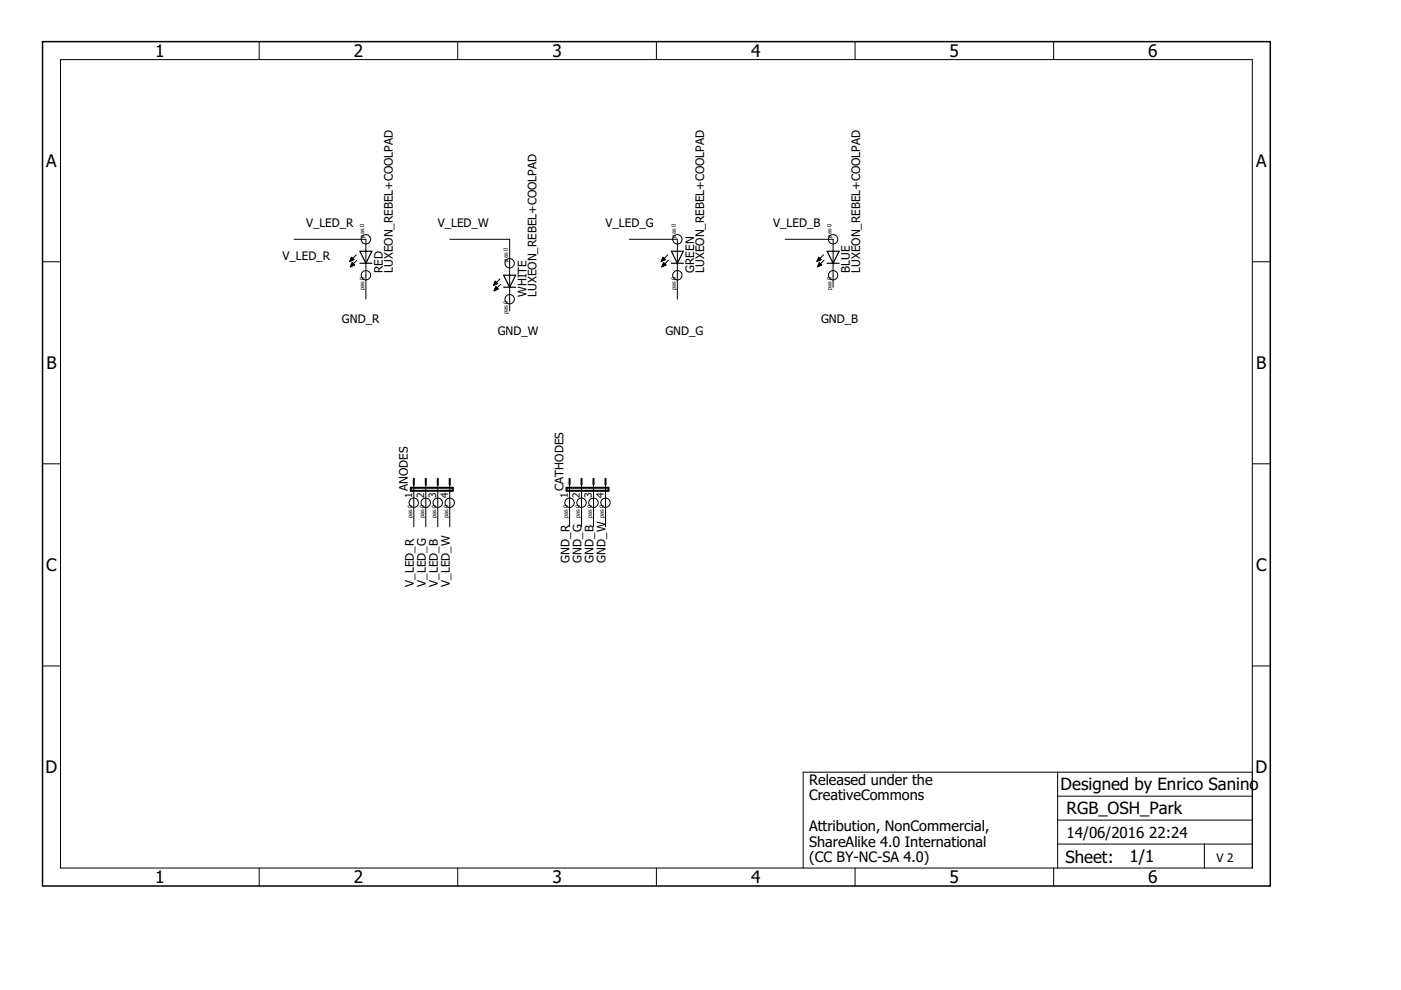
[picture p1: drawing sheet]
<svg xmlns="http://www.w3.org/2000/svg" width="297mm" height="210mm" viewBox="0 0 297 210" stroke-linecap="round" stroke-linejoin="round" font-family="sans-serif">
<g fill="none" stroke="#000" stroke-width=".21">
<path d="M12.8 12.6h252.7v171.4h-252.7zM54.9 8.8v3.8M97 8.8v3.8M139.2 8.8v3.8M181.3 8.8v3.8M223.4 8.8v3.8M9 55.5h3.8M62.4 50.7h15.2v12.7M74.2 55.4h.1M74.2 55.3h.2M74.3 55.2h.4M74.3 55.1h.7"/>
<path d="M74.3 56.5h.1M74.4 54.9h.5M74.4 56.4h.3M74.4 54.8h.4M74.4 56.3h.6M74.5 54.7h.2M74.5 56.2h.6M74.5 54.5l-.4 .9M74.5 54.5l.5 .6-.9 .3M74.5 54.6h.1M74.5 56h.5M74.6 55.9h.3"/>
<path d="M74.6 55.8h.2M74.7 55.7l.5 .5-.9 .4zM75.5 54l-1.4 1.4M75.7 55.2l-1.4 1.4M95.4 50.7h12.7v15.3M104.9 59.9h.4M104.9 59.8h.3M105 59.6l-.4 .9M105 59.6l.5 .5M105 59.6h.1M106 59.1l-1.4 1.4M133.5 50.7h10.1v12.7"/>
<path d="M140.2 55.4h.1M140.2 55.3h.3M140.3 55.2h.5M140.3 55.1h.7M140.3 56.5h.2M140.4 54.9h.6M140.4 56.4h.3M140.4 54.8h.4M140.4 56.3h.6M140.5 54.7h.2M140.5 56.2h.7M140.5 54.6h.1"/>
<path d="M140.5 56h.5M140.6 54.5l-.4 .9M140.6 54.5l.5 .6-.9 .3M140.6 55.9h.3M140.7 55.8h.1M140.7 55.7l.5 .5-.9 .4zM141.6 54l-1.4 1.4M141.7 55.2l-1.4 1.4M166.5 50.7h10.1v10.2M173.2 55.4h.1M173.2 55.3h.3M173.3 55.2h.5"/>
<path d="M173.4 55.1h.7M173.4 56.5h.1M173.4 56.4h.4M173.4 54.9h.6M173.5 54.8h.4M173.5 56.3h.5M173.5 54.7h.2M173.5 56.2h.7M173.6 54.6h.1M173.6 56h.5M173.6 54.5l-.4 .9M173.6 54.5l.5 .6-.9 .3"/>
<path d="M173.6 55.9h.3M173.7 55.8h.1M173.7 55.7l.5 .5-.9 .4zM174.6 54l-1.4 1.4M174.7 55.2l-1.4 1.4M265.5 55.5h3.8M104.6 60.5h.1M104.7 60.4h.3M104.7 60.2h.5M104.8 60.1h.7M104.8 61.6h.1M104.8 60h.6"/>
<path d="M104.8 61.4h.4M104.9 61.3h.6M104.9 61.2h.7M105 61.1h.5M105.1 61h.2M105.1 60.9h.1M105.1 60.8l.5 .5-.8 .4zM105.5 60.1l-.9 .4M106.2 60.3l-1.4 1.4M9 98.3h3.8M265.5 98.3h3.8M87.7 102.8v8.9"/>
<path d="M90.3 102.8v8.9M92.8 102.8v8.9M95.4 102.8v8.9M120.8 102.8v8.9M123.3 102.8v8.9M125.8 102.8v8.9M128.4 102.8v8.9M9 141.2h3.8M265.5 141.2h3.8M224.2 179h41.3M224.2 163.7v20.3M224.2 173.9h41.3"/>
<path d="M224.2 168.8h41.3M255.4 179v5M265.5 163.7h-95.2v20.3M54.9 184v3.9M97 184v3.9M139.2 184v3.9M181.3 184v3.9M223.4 184v3.9"/>
<circle cx="77.6" cy="58.4" r=".99"/>
<circle cx="77.6" cy="50.7" r=".99"/>
<circle cx="108.1" cy="55.8" r=".99"/>
<circle cx="143.6" cy="50.7" r=".99"/>
<circle cx="143.6" cy="58.4" r=".99"/>
<circle cx="176.6" cy="58.4" r=".99"/>
<circle cx="176.6" cy="50.7" r=".99"/>
<circle cx="108.1" cy="63.4" r=".99"/>
<circle cx="87.7" cy="106.6" r=".99"/>
<circle cx="90.3" cy="106.6" r=".99"/>
<circle cx="92.8" cy="106.6" r=".99"/>
<circle cx="95.4" cy="106.6" r=".99"/>
<circle cx="120.8" cy="106.6" r=".99"/>
<circle cx="123.3" cy="106.6" r=".99"/>
<circle cx="125.8" cy="106.6" r=".99"/>
<circle cx="128.4" cy="106.6" r=".99"/>
</g>
<path d="M9 8.8h260.3v179.1h-260.3z" fill="none" stroke="#000" stroke-width=".32"/>
<path d="M76.3 53.3h2.5l-1.2 2.5zM76.3 55.8h2.5M106.8 58.4h2.5l-1.2 2.5zM142.3 55.8h2.6M142.3 53.3h2.6l-1.3 2.5zM175.4 55.8h2.5M175.4 53.3h2.5l-1.3 2.5zM106.8 60.9h2.5" fill="none" stroke="#000" stroke-width=".25"/>
<path d="M87.1 103.4h8.9v.7h-8.9zM87.7 101.5v1.3M90.3 101.5v1.3M92.8 101.5v1.3M95.4 101.5v1.3M120.1 103.4h8.9v.7h-8.9zM120.8 101.5v1.3M123.3 101.5v1.3M125.8 101.5v1.3M128.4 101.5v1.3" fill="none" stroke="#000" stroke-width=".42"/>
<g font-size="3.7">
<text x="32.9" y="12">1</text>
<text x="75" y="12">2</text>
<text x="117.1" y="12">3</text>
<text x="159.2" y="12">4</text>
<text x="201.3" y="12">5</text>
<text x="243.5" y="12">6</text>
<text x="9.8" y="35.4">A</text>
<text x="266.3" y="35.4">A</text>
<text x="9.8" y="78.2">B</text>
<text x="266.3" y="78.2">B</text>
<text x="9.8" y="121.1">C</text>
<text x="266.3" y="121.1">C</text>
<text x="9.7" y="163.9">D</text>
<text x="266.2" y="163.9">D</text>
<text x="32.9" y="187.2">1</text>
<text x="75" y="187.2">2</text>
<text x="117.1" y="187.2">3</text>
<text x="159.2" y="187.2">4</text>
<text x="201.3" y="187.2">5</text>
<text x="243.5" y="187.2">6</text>
</g>
<g font-size="3.6">
<text x="224.9" y="167.5">Designed by Enrico Sanino</text>
<text x="226.1" y="172.6">RGB_OSH_Park</text>
<text x="225.9" y="182.9">Sheet:</text>
<text x="239.5" y="182.8">1/1</text>
</g>
<g font-size="3.2">
<text x="226.1" y="177.7">14/06/2016</text>
<text x="243.7" y="177.7">22:24</text>
</g>
<g font-size="3.1">
<text x="171.5" y="166.4">Released under the</text>
<text x="171.5" y="169.7">CreativeCommons</text>
<text x="171.5" y="176.2">Attribution, NonCommercial,</text>
<text x="171.5" y="179.5">ShareAlike 4.0 International</text>
<text x="171.5" y="182.8">(CC BY-NC-SA 4.0)</text>
</g>
<g font-size="2.5">
<text x="64.9" y="48.2">V_LED_R</text>
<text x="92.8" y="48.2">V_LED_W</text>
<text x="128.4" y="48.2">V_LED_G</text>
<text x="163.9" y="48.2">V_LED_B</text>
<text x="59.9" y="55">V_LED_R</text>
<text x="81.1" y="57.8" transform="rotate(-90 81.1 57.8)">RED</text>
<text x="83.3" y="57.8" transform="rotate(-90 83.3 57.8)">LUXEON_REBEL+COOLPAD</text>
<text x="147.2" y="57.8" transform="rotate(-90 147.2 57.8)">GREEN</text>
<text x="149.3" y="57.8" transform="rotate(-90 149.3 57.8)">LUXEON_REBEL+COOLPAD</text>
<text x="180.2" y="57.8" transform="rotate(-90 180.2 57.8)">BLUE</text>
<text x="182.3" y="57.8" transform="rotate(-90 182.3 57.8)">LUXEON_REBEL+COOLPAD</text>
<text x="111.6" y="62.9" transform="rotate(-90 111.6 62.9)">WHITE</text>
<text x="113.8" y="62.9" transform="rotate(-90 113.8 62.9)">LUXEON_REBEL+COOLPAD</text>
<text x="72.5" y="68.5">GND_R</text>
<text x="105.5" y="71">GND_W</text>
<text x="141.1" y="71">GND_G</text>
<text x="174.1" y="68.5">GND_B</text>
<text x="86.5" y="104.1" transform="rotate(-90 86.5 104.1)">ANODES</text>
<text x="119.5" y="104.1" transform="rotate(-90 119.5 104.1)">CATHODES</text>
<text x="120.8" y="119.3" transform="rotate(-90 120.8 119.3)">GND_R</text>
<text x="123.3" y="119.3" transform="rotate(-90 123.3 119.3)">GND_G</text>
<text x="125.8" y="119.3" transform="rotate(-90 125.8 119.3)">GND_B</text>
<text x="128.4" y="119.3" transform="rotate(-90 128.4 119.3)">GND_W</text>
<text x="87.7" y="124.4" transform="rotate(-90 87.7 124.4)">V_LED_R</text>
<text x="90.3" y="124.4" transform="rotate(-90 90.3 124.4)">V_LED_G</text>
<text x="92.8" y="124.4" transform="rotate(-90 92.8 124.4)">V_LED_B</text>
<text x="95.4" y="124.4" transform="rotate(-90 95.4 124.4)">V_LED_W</text>
<text x="257.9" y="182.8">V 2</text>
</g>
<g font-size="2.1">
<text x="87.4" y="105.6" transform="rotate(-90 87.4 105.6)">1</text>
<text x="89.9" y="105.6" transform="rotate(-90 89.9 105.6)">2</text>
<text x="92.5" y="105.6" transform="rotate(-90 92.5 105.6)">3</text>
<text x="95" y="105.6" transform="rotate(-90 95 105.6)">4</text>
<text x="120.4" y="105.6" transform="rotate(-90 120.4 105.6)">1</text>
<text x="122.9" y="105.6" transform="rotate(-90 122.9 105.6)">2</text>
<text x="125.5" y="105.6" transform="rotate(-90 125.5 105.6)">3</text>
<text x="128" y="105.6" transform="rotate(-90 128 105.6)">4</text>
</g>
<g font-size="1.2">
<text x="77.2" y="50.4" transform="rotate(-90 77.2 50.4)">pas 0</text>
<text x="143.3" y="50.4" transform="rotate(-90 143.3 50.4)">pas 0</text>
<text x="176.3" y="50.4" transform="rotate(-90 176.3 50.4)">pas 0</text>
<text x="107.7" y="55.5" transform="rotate(-90 107.7 55.5)">pas 0</text>
<text x="77.2" y="61.6" transform="rotate(-90 77.2 61.6)">pas 0</text>
<text x="143.3" y="61.6" transform="rotate(-90 143.3 61.6)">pas 0</text>
<text x="176.3" y="61.6" transform="rotate(-90 176.3 61.6)">pas 0</text>
<text x="107.7" y="66.7" transform="rotate(-90 107.7 66.7)">pas 0</text>
<text x="87.4" y="109.8" transform="rotate(-90 87.4 109.8)">pas 0</text>
<text x="89.9" y="109.8" transform="rotate(-90 89.9 109.8)">pas 0</text>
<text x="92.5" y="109.8" transform="rotate(-90 92.5 109.8)">pas 0</text>
<text x="95" y="109.8" transform="rotate(-90 95 109.8)">pas 0</text>
<text x="120.4" y="109.8" transform="rotate(-90 120.4 109.8)">pas 0</text>
<text x="122.9" y="109.8" transform="rotate(-90 122.9 109.8)">pas 0</text>
<text x="125.5" y="109.8" transform="rotate(-90 125.5 109.8)">pas 0</text>
<text x="128" y="109.8" transform="rotate(-90 128 109.8)">pas 0</text>
</g>
</svg>
